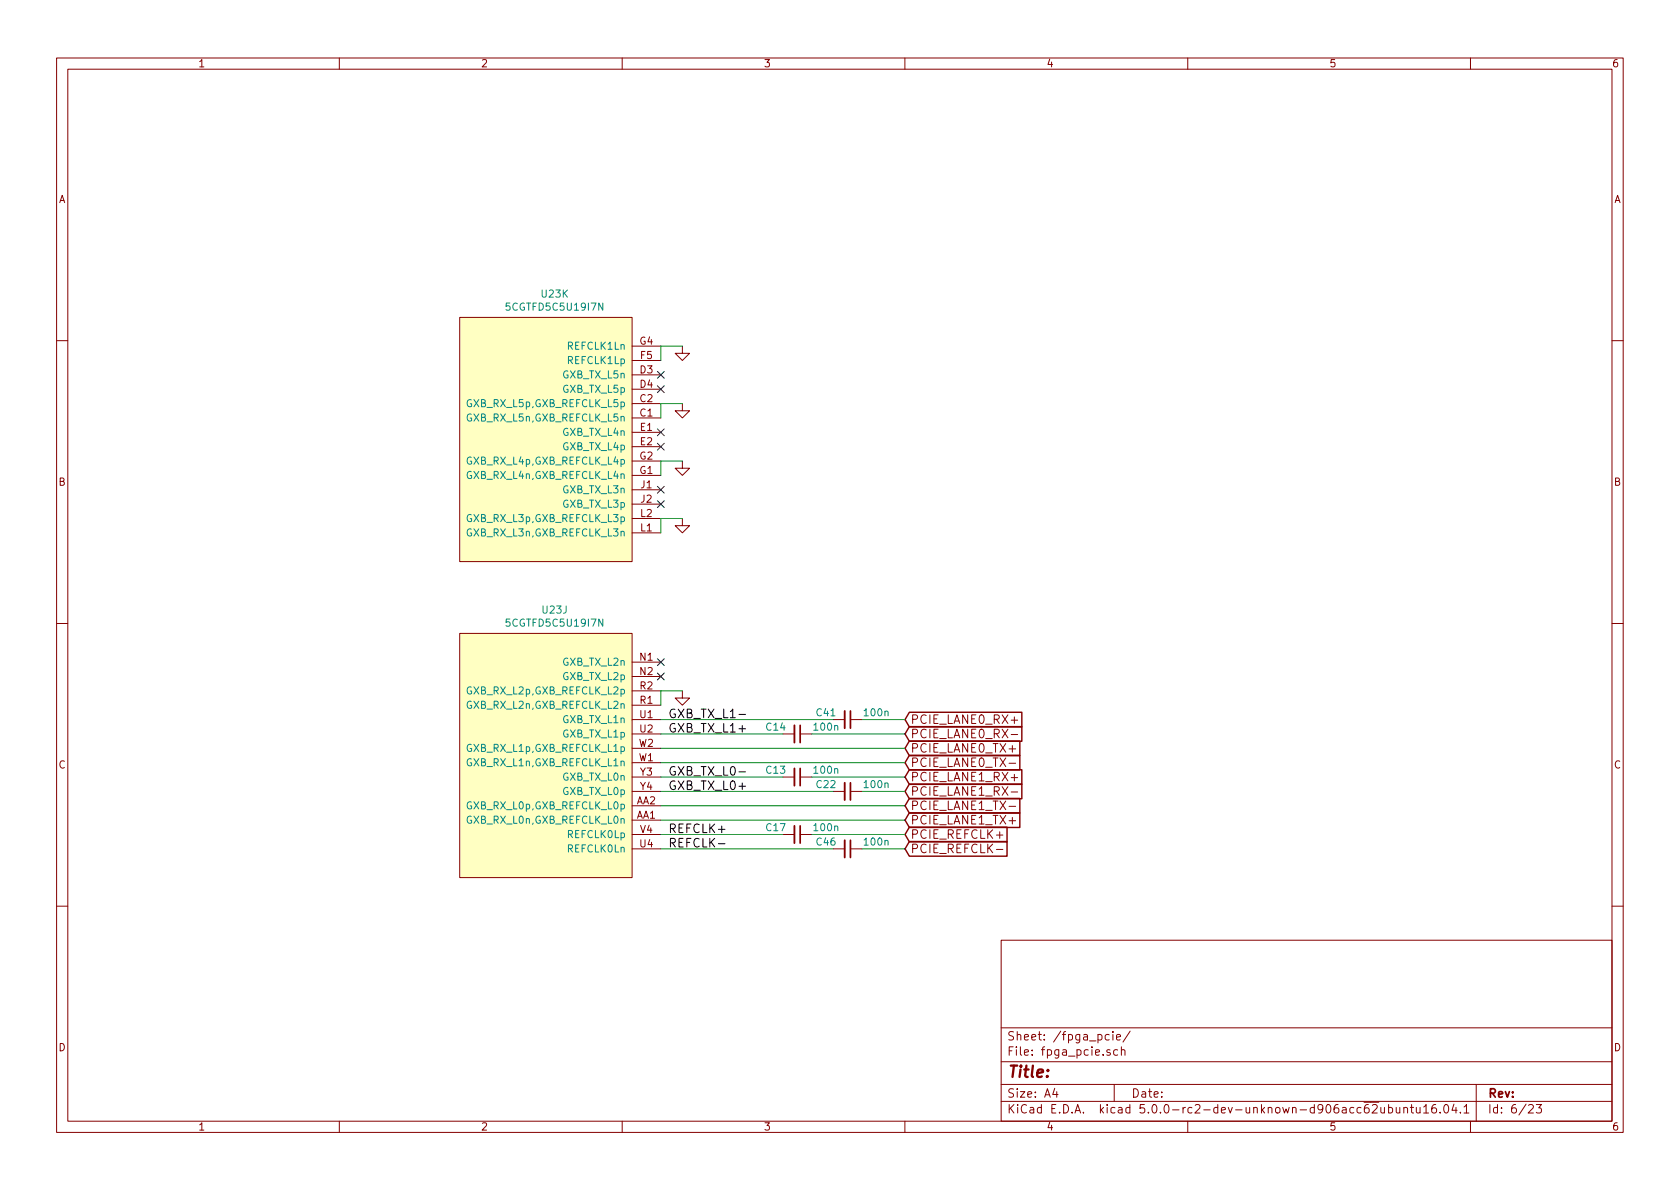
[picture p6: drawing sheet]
<svg xmlns="http://www.w3.org/2000/svg" width="297mm" height="210mm" viewBox="0 0 297 210" stroke-linecap="round" stroke-linejoin="round" font-family="sans-serif">
<g fill="none" stroke="#840000" stroke-width=".18">
<path d="M10 10.3h277v189.9h-277zM12 12.2h273v186.1h-273zM60 10.3v1.9M110 10.3v1.9M160 10.3v1.9M210 10.3v1.9M260 10.3v1.9M81.3 56.1h30.5v43.2h-30.5zM10 60.2h2M111.8 73.9h5M111.8 71.4h5M111.8 66.3h5"/>
<path d="M111.8 68.8h5M111.8 76.4h5M111.8 79h5M111.8 63.7h5M111.8 61.2h5M120.6 71.4v1.2h1.3l-1.3 1.3-1.2-1.3h1.2M120.6 61.2v1.3h1.3l-1.3 1.2-1.2-1.2h1.2M285 60.2h2M111.8 84.1h5M111.8 81.5h5M111.8 86.6h5M111.8 89.1h5"/>
<path d="M111.8 94.2h5M111.8 91.7h5M120.6 91.7v1.3h1.3l-1.3 1.2-1.2-1.2h1.2M120.6 81.5v1.3h1.3l-1.3 1.3-1.2-1.3h1.2M10 110.3h2M81.3 112h30.5v43.2h-30.5zM111.8 117.1h5M111.8 119.6h5M285 110.3h2M111.8 124.7h5M111.8 122.2h5M111.8 127.2h5"/>
<path d="M111.8 129.8h5M111.8 134.9h5M111.8 132.3h5M111.8 137.4h5M111.8 139.9h5M120.6 122.2v1.2h1.3l-1.3 1.3-1.2-1.3h1.2M138.4 129.8h2.1M138.4 137.4h2.1M141.5 129.8h2M141.5 137.4h2M147.3 127.2h2.1M147.3 139.9h2.1"/>
<path d="M150.4 127.2h2M150.4 139.9h2M178.4 135h1.2M178.8 129.9h1.1M178.8 127.3h1.1M178.8 137.5h1.1M111.8 145h5M111.8 142.5h5M111.8 150.1h5M111.8 147.6h5M138.4 147.6h2.1M141.5 147.6h2"/>
<path d="M147.3 150.1h2.1M150.4 150.1h2M176.2 150.2h1.1M178.4 142.6h1.2M178.8 140h1.1M10 160.2h2M177 166.3h108v32h-108zM285 160.2h2M60 198.3v1.9M110 198.3v1.9M160 198.3v1.9M177 194.8h108"/>
<path d="M177 191.8h108M177 187.8h108M177 181.8h108M186.5 192.5l-.4 1h1M186.8 193v1M196.1 183l-.4-.1-.3 .3 .1 .6 .2 .1 .4-.1M196.3 185.7a.37 .37 0 0 0-.6 .1l.1 .2 .5 .2v.1l-.2 .3-.4-.1M196.8 182.4v.2M196.8 182.9v1M197 191.8v3M197.4 183.4l.7-.1-.1-.3-.4-.1-.2 .2 .1 .7h.5M197.6 185.7l-.4-.1-.3 .3 .1 .6 .2 .1 .4-.1"/>
<path d="M198.3 185.7a.37 .37 0 0 1 .6 .1v.8M198.3 185.1v1.5M199.8 182.3l-1.2 2M210 198.3v1.9M242.4 194.9h1.4M242.6 195.5l.3-.2h.3l.3 .5-.9 1h.9M244.1 195.8v.8a.37 .37 0 0 0 .7 .1M244.8 195.8v1M245.5 195.9l.4-.1 .3 .3v.6l-.3 .1-.4-.1M245.5 195.3v1.5M246.9 195.8v.9l.4 .1 .2-.1M247.5 195.8v1"/>
<path d="M248.2 196l.1-.1a.37 .37 0 0 1 .6 .1v.8M248.2 195.8v1M249.4 195.8h.5M249.6 195.3v1.3l.3 .2M250.4 195.8v.8a.39 .39 0 0 0 .7 .1M251.1 195.8v1M251.7 195.8l.4-.5v1.5M251.7 196.8h.9M253.8 195.3a.59 .59 0 0 0-.7 .7l.1 .7 .2 .1 .5-.1 .1-.5-.2-.2-.4-.1-.3 .3M254.6 196.7v.1M255.4 195.5l.2-.2a.81 .81 0 0 1 .6 .6 .81 .81 0 0 1-.3 .8l-.1 .1a.79 .79 0 0 1-.4-1.3zM257.1 195.2l-.4 1.1h.9"/>
<path d="M257.4 195.8v1M258.2 196.7v.1M258.9 195.8l.4-.5v1.5M258.9 196.8h.8M260 198.3v1.9M261 191.8v6.5M270.3 195.5l.2-.2h.3l.3 .5-.9 1h.9M271.6 195.3h.9l-.4 .6 .4 .1v.7l-.2 .1-.7-.1"/>
</g>
<g fill="#ffffc2" stroke="#ffffc2" stroke-width=".18">
<path d="M81.3 56.1h30.5v43.2h-30.5z"/>
<path d="M81.3 112h30.5v43.2h-30.5z"/>
</g>
<path d="M140.5 128.3v3M140.5 135.9v3M149.4 125.7v3.1M149.4 138.4v3.1M140.5 146v3.1M149.4 148.6v3" fill="none" stroke="#840000" stroke-width=".33"/>
<path d="M141.5 128.3v3M141.5 135.9v3M150.4 125.7v3.1M150.4 138.4v3.1M141.5 146v3.1M150.4 148.6v3" fill="none" stroke="#840000" stroke-width=".3"/>
<path d="M160.8 133.6h19.5v2.6h-19.5l-.8-1.3zM160.8 131h19.5v2.6h-19.5l-.8-1.3zM160.8 128.5h19.9v2.6h-19.9l-.8-1.3zM160.8 126h19.9v2.5h-19.9l-.8-1.3zM160.8 136.1h19.9v2.6h-19.9l-.8-1.3zM160.8 138.7h19.9v2.5h-19.9l-.8-1.3zM160.8 146.3h17.3v2.6h-17.3l-.8-1.3zM160.8 148.8h17.3v2.6h-17.3l-.8-1.3zM160.8 141.2h19.5v2.6h-19.5l-.8-1.3zM160.8 143.7h19.5v2.6h-19.5l-.8-1.3z" fill="none" stroke="#840000" stroke-width=".25"/>
<path d="M130.7 126.3h1.1M130.7 136.5h1.1M127 149.2h1.2" fill="none" stroke="#000" stroke-width=".18"/>
<g fill="none" stroke="#008400" stroke-width=".18">
<path d="M120.6 61.2h-3.8v2.5M120.6 71.4h-3.8v2.5M120.6 81.5h-3.8v2.6M120.6 91.7h-3.8v2.5M116.8 137.4h21.6M116.8 139.9h30.5M116.8 129.8h21.6M116.8 127.2h30.5M116.8 132.3h43.2M116.8 134.9h43.2M120.6 122.2h-3.8v2.5M143.5 137.4h16.5"/>
<path d="M143.5 129.8h16.5M152.4 139.9h7.6M152.4 127.2h7.6M116.8 147.6h21.6M116.8 150.1h30.5M116.8 142.5h43.2M116.8 145h43.2M143.5 147.6h16.5M152.4 150.1h7.6"/>
</g>
<g fill="none" stroke="#000084" stroke-width=".18">
<path d="M116.2 78.4l1.2 1.2M116.2 75.8l1.2 1.3M116.2 68.2l1.2 1.2M116.2 65.7l1.2 1.2M117.4 78.4l-1.2 1.2M117.4 75.8l-1.2 1.3M117.4 68.2l-1.2 1.2M117.4 65.7l-1.2 1.2M116.2 88.5l1.2 1.3M116.2 86l1.2 1.2M117.4 88.5l-1.2 1.3M117.4 86l-1.2 1.2"/>
<path d="M116.2 116.5l1.2 1.2M116.2 119l1.2 1.2M117.4 116.5l-1.2 1.2M117.4 119l-1.2 1.2"/>
</g>
<text font-size="2.8" fill="#840000" x="178" y="190.5">Title:</text>
<g font-size="2.1">
<text x="118.1" y="129.5">GXB_TX_L1+</text>
<text x="118.1" y="127">GXB_TX_L1-</text>
<text x="118.1" y="137.2">GXB_TX_L0-</text>
<text x="118.1" y="139.7">GXB_TX_L0+</text>
<text x="118.1" y="147.3">REFCLK+</text>
<text x="118.1" y="149.9">REFCLK-</text>
</g>
<g font-size="2.1" fill="#840000">
<text x="160.9" y="130.6">PCIE_LANE0_RX-</text>
<text x="160.9" y="128">PCIE_LANE0_RX+</text>
<text x="160.9" y="135.6">PCIE_LANE0_TX-</text>
<text x="160.9" y="133.1">PCIE_LANE0_TX+</text>
<text x="160.9" y="143.3">PCIE_LANE1_TX-</text>
<text x="160.9" y="138.2">PCIE_LANE1_RX+</text>
<text x="160.9" y="140.7">PCIE_LANE1_RX-</text>
<text x="160.9" y="148.3">PCIE_REFCLK+</text>
<text x="160.9" y="145.8">PCIE_LANE1_TX+</text>
<text x="160.9" y="150.9">PCIE_REFCLK-</text>
<text x="178" y="184">Sheet: /fpga_pcie/</text>
<text x="178" y="186.7">File: fpga_pcie.sch</text>
<text x="178" y="196.9">KiCad E.D.A. kicad 5.0.0-rc2-dev-unknown-d906acc62ubuntu16.04.1</text>
<text x="178" y="194.1">Size: A4</text>
<text x="200" y="194.1">Date:</text>
<text x="263" y="194.1">Rev:</text>
<text x="263" y="196.9">Id: 6/23</text>
</g>
<g font-size="1.8" fill="#840000">
<text x="35" y="11.9">1</text>
<text x="85" y="11.9">2</text>
<text x="135" y="11.9">3</text>
<text x="185" y="11.9">4</text>
<text x="235" y="11.9">5</text>
<text x="285" y="11.9">6</text>
<text x="10.4" y="35.9">A</text>
<text x="285.4" y="35.9">A</text>
<text x="113.1" y="61">G4</text>
<text x="113.3" y="63.5">F5</text>
<text x="113.2" y="71.1">C2</text>
<text x="113.2" y="66">D3</text>
<text x="113.2" y="68.6">D4</text>
<text x="113.2" y="73.7">C1</text>
<text x="113.2" y="76.2">E1</text>
<text x="113.1" y="83.8">G1</text>
<text x="113.1" y="81.3">G2</text>
<text x="113.2" y="78.7">E2</text>
<text x="10.4" y="85.9">B</text>
<text x="113.3" y="86.4">J1</text>
<text x="113.3" y="88.9">J2</text>
<text x="285.4" y="85.9">B</text>
<text x="113.3" y="94">L1</text>
<text x="113.3" y="91.4">L2</text>
<text x="113.2" y="116.8">N1</text>
<text x="113.2" y="119.4">N2</text>
<text x="113.2" y="124.5">R1</text>
<text x="113.2" y="121.9">R2</text>
<text x="113.2" y="127">U1</text>
<text x="113.2" y="129.5">U2</text>
<text x="10.4" y="135.9">C</text>
<text x="113" y="134.6">W1</text>
<text x="113" y="132.1">W2</text>
<text x="113.2" y="137.2">Y3</text>
<text x="285.4" y="135.9">C</text>
<text x="112.5" y="142.2">AA2</text>
<text x="113.2" y="139.7">Y4</text>
<text x="112.5" y="144.8">AA1</text>
<text x="113.2" y="149.9">U4</text>
<text x="113.2" y="147.3">V4</text>
<text x="10.4" y="185.9">D</text>
<text x="285.4" y="185.9">D</text>
<text x="35" y="199.9">1</text>
<text x="85" y="199.9">2</text>
<text x="135" y="199.9">3</text>
<text x="185" y="199.9">4</text>
<text x="235" y="199.9">5</text>
<text x="285" y="199.9">6</text>
</g>
<g font-size="1.8" fill="#008484">
<text x="95.8" y="52.6">U23K</text>
<text x="89.9" y="54.9">5CGTFD5C5U19I7N</text>
<text x="100.4" y="64.4">REFCLK1Lp</text>
<text x="100.4" y="61.8">REFCLK1Ln</text>
<text x="99.5" y="66.9">GXB_TX_L5n</text>
<text x="99.5" y="69.5">GXB_TX_L5p</text>
<text x="82.7" y="74.5">GXB_RX_L5n,GXB_REFCLK_L5n</text>
<text x="82.7" y="72">GXB_RX_L5p,GXB_REFCLK_L5p</text>
<text x="99.5" y="77.1">GXB_TX_L4n</text>
<text x="82.7" y="82.2">GXB_RX_L4p,GXB_REFCLK_L4p</text>
<text x="99.5" y="79.6">GXB_TX_L4p</text>
<text x="82.7" y="84.7">GXB_RX_L4n,GXB_REFCLK_L4n</text>
<text x="99.5" y="87.2">GXB_TX_L3n</text>
<text x="99.5" y="89.8">GXB_TX_L3p</text>
<text x="82.7" y="94.9">GXB_RX_L3n,GXB_REFCLK_L3n</text>
<text x="82.7" y="92.3">GXB_RX_L3p,GXB_REFCLK_L3p</text>
<text x="89.9" y="110.8">5CGTFD5C5U19I7N</text>
<text x="96" y="108.5">U23J</text>
<text x="99.5" y="117.7">GXB_TX_L2n</text>
<text x="82.7" y="125.3">GXB_RX_L2n,GXB_REFCLK_L2n</text>
<text x="82.7" y="122.8">GXB_RX_L2p,GXB_REFCLK_L2p</text>
<text x="99.5" y="120.3">GXB_TX_L2p</text>
<text x="99.5" y="127.9">GXB_TX_L1n</text>
<text x="99.5" y="130.4">GXB_TX_L1p</text>
<text x="135.5" y="129.2">C14</text>
<text x="144" y="129.2">100n</text>
<text x="144.4" y="126.7">C41</text>
<text x="152.9" y="126.7">100n</text>
<text x="82.7" y="135.5">GXB_RX_L1n,GXB_REFCLK_L1n</text>
<text x="82.7" y="133">GXB_RX_L1p,GXB_REFCLK_L1p</text>
<text x="135.5" y="136.8">C13</text>
<text x="144" y="136.8">100n</text>
<text x="82.7" y="143.1">GXB_RX_L0p,GXB_REFCLK_L0p</text>
<text x="99.5" y="138">GXB_TX_L0n</text>
<text x="99.5" y="140.6">GXB_TX_L0p</text>
<text x="144.4" y="139.4">C22</text>
<text x="152.9" y="139.4">100n</text>
<text x="82.7" y="145.7">GXB_RX_L0n,GXB_REFCLK_L0n</text>
<text x="100.4" y="148.2">REFCLK0Lp</text>
<text x="135.5" y="147">C17</text>
<text x="144" y="147">100n</text>
<text x="144.4" y="149.5">C46</text>
<text x="152.9" y="149.5">100n</text>
<text x="100.4" y="150.7">REFCLK0Ln</text>
</g>
</svg>
